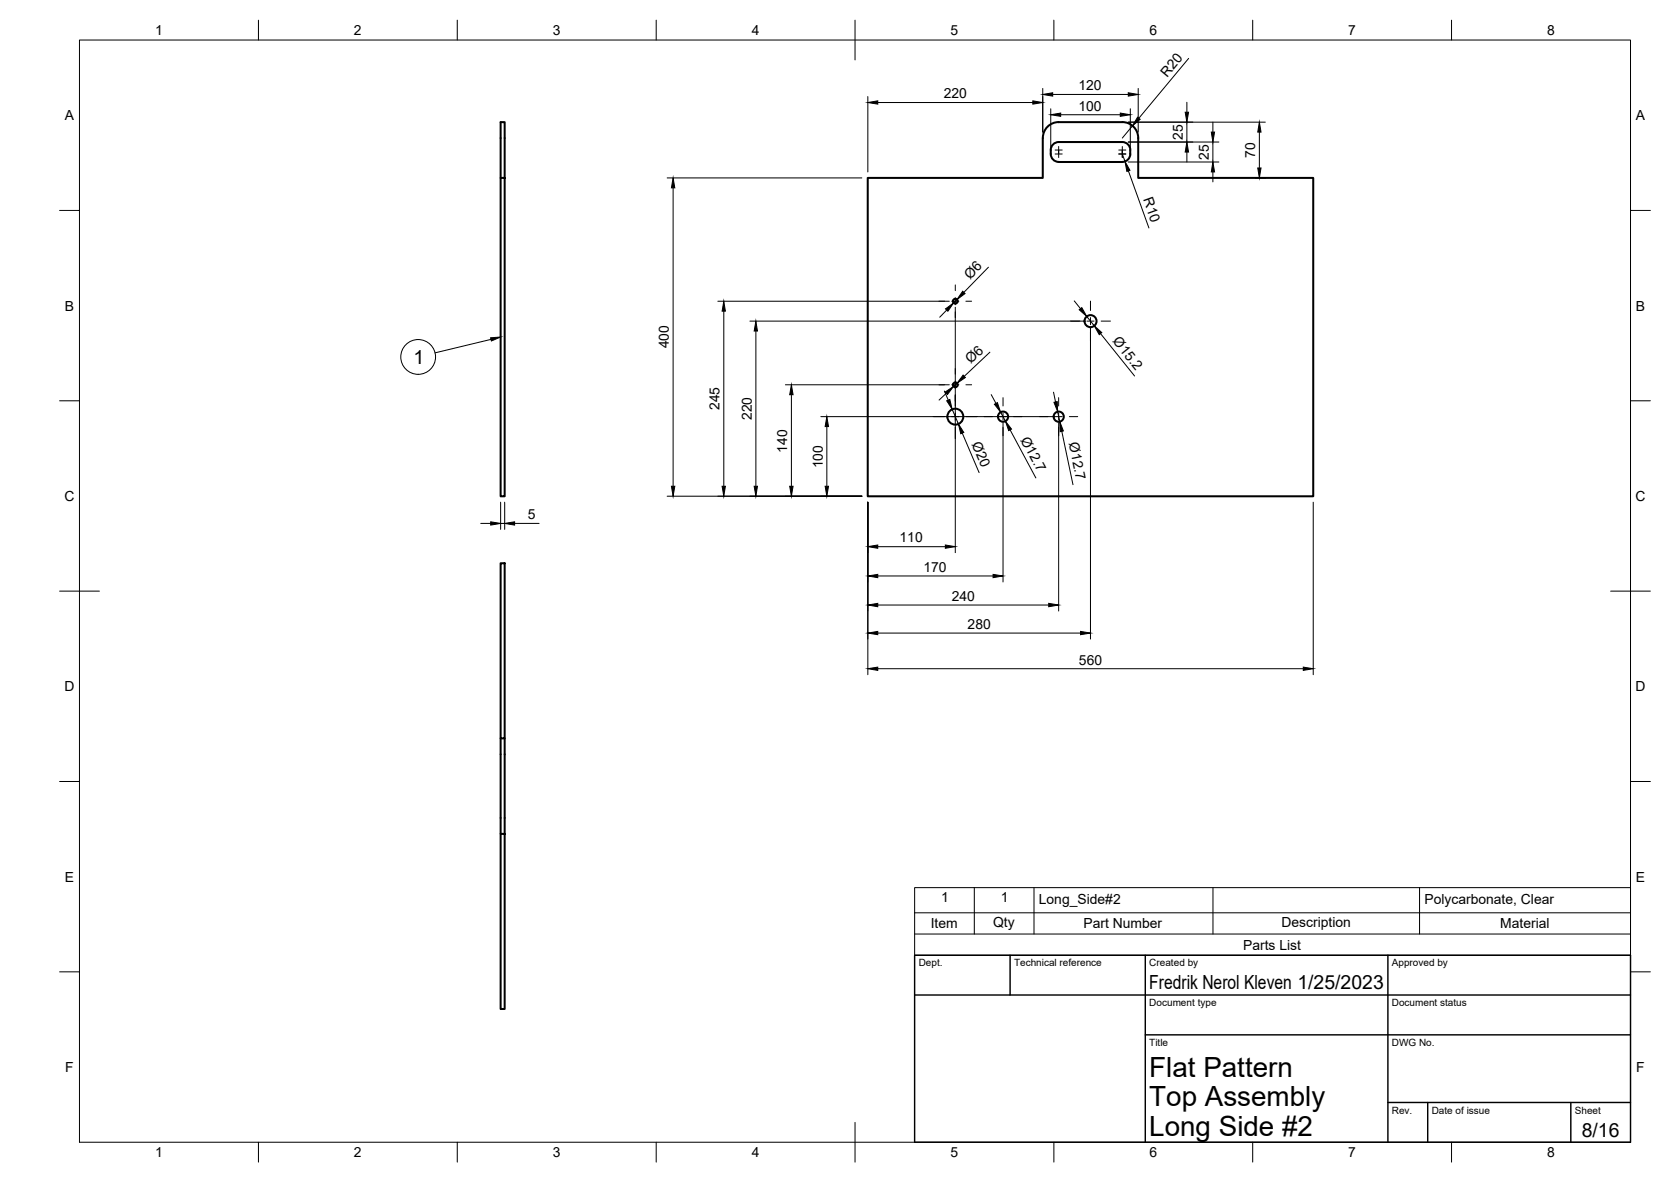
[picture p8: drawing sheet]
<svg xmlns="http://www.w3.org/2000/svg" width="420mm" height="297mm" viewBox="0 0 420 297" stroke-linecap="round" stroke-linejoin="round" font-family="sans-serif">
<!-- layer: Visible -->
<g fill="none" stroke="#000" stroke-width=".51">
<path d="M264.2 38.7a2 2 0 0 0 2 2M264.2 38.7a2.28 2.28 0 0 1 2-3h16a2.21 2.21 0 0 1 2 3M284.2 38.7a2 2 0 0 1-2 2M125.9 44.7h1v80h-1zM125.9 44.7v-14h1v14M218.2 44.7h44v-10a4 4 0 0 1 4-4h16a4 4 0 0 1 4 4v10h44v80h-112zM266.2 40.7h16M125.9 141.5h1v44.1h-1zM125.9 185.6v24M126.9 185.6v24M125.9 209.6h1v44h-1z"/>
<circle cx="240.2" cy="75.7" r=".6"/>
<circle cx="240.2" cy="96.7" r=".6"/>
<circle cx="274.2" cy="80.7" r="1.51"/>
<circle cx="240.2" cy="104.7" r="2"/>
<circle cx="252.2" cy="104.7" r="1.28"/>
<circle cx="266.2" cy="104.7" r="1.28"/>
</g>
<!-- layer: BORDER -->
<g fill="none" stroke="#000" stroke-width=".25">
<path d="M20 10.1h390v276.9h-390zM65 5.1v5M115 5.1v5M165 5.1v5M215 5.1v10M265 5.1v5M315 5.1v5M365 5.1v5M15 52.9h5M410 52.9h5M15 100.7h5M410 100.7h5"/>
<path d="M15 148.6h10M405 148.6h10M15 196.4h5M410 196.4h5M15 244.2h5M410 244.2h5M65 287v5M115 287v5M165 287v5M215 282.1v9.9M265 287v5M315 287v5"/>
<path d="M365 287v5"/>
</g>
<!-- layer: TITLEBLOCK -->
<path d="M230 240.1h180v46.9h-180zM230 250h180M254 240.1v9.9M288 240.1v46.9M349 240.1v46.9M288 260.1h122M349 277.1h61M359 277.1v9.9M395 277.1v9.9" fill="none" stroke="#000" stroke-width=".36"/>
<!-- layer: FD_Dimensions -->
<g fill="none" stroke="#000" stroke-width=".25">
<path d="M298.9 14.7l-12.5 15M218.2 24.3v18.9M220.7 25.8h39M262.2 22.2v11M264.2 27.3v9.9M264.7 23.7h19M266.7 28.8h15M282.2 38.7l.7 1.9M283.7 30.7h34.5M283.7 35.7h22.8M284.2 27.3v9.9M284.8 31.6l-2.6 3.1"/>
<path d="M286.2 22.2v11M298.4 25.7v2.5M298.4 30.7v5M298.4 38.2v2.5M305 30.7v2.5M305 35.7v5M316.7 33.2v9M167.7 44.7h49M169.2 47.2v75M283.7 40.7h22.8M283.7 42.9l5.2 14.4M305 43.2v2.5"/>
<path d="M315.6 44.7h2.6M180.5 75.7h58.2M182 78.2v44M238 77.9l-1.7 1.8M240.2 77.2v61.7M240.6 75.3l-.8 .8M248.5 67.1l-6.1 6.4M270.1 75.6l1.6 2M273.2 79.5l1.9 2.4M188.6 80.7h84.1M190.1 83.2v39M197.5 96.7h41.2"/>
<path d="M199 99.2v23M237.4 98.3l1 2.3M237.9 98.8l-1.8 1.7M240.6 96.3l-.8 .8M248.9 88.5l-6.5 6.1M249.2 99.2l1.2 2.2M264.9 98.6l.5 2.4M274.2 82.2v78.4M276.7 83.8l8.6 10.7M206.4 104.7h58.3M207.9 107.2v15M239.4 102.9l1.6 3.6"/>
<path d="M242 108.8l4.2 10M251.6 103.6l1.2 2.2M252.2 106.2v40M254 108l6.5 12.1M265.9 103.4l.6 2.5M266.2 106.2v47.4M267 108.4l2.8 13.4M120.9 131.5h2.5M125.9 126.2v6.8M125.9 131.5h1M126.9 126.2v6.8M129.4 131.5h6.2"/>
<path d="M167.7 124.7h49M218.2 126.2v43.4M220.7 137.4h17M330.2 126.2v43.4M220.7 144.7h29M220.7 152h43M220.7 159.1h51M220.7 168h107"/>
</g>
<g fill="#000" stroke="#000" stroke-width=".25">
<path d="M218.2 25.8l2.5-.5v.9zM259.7 25.3l2.5 .5-2.5 .4zM262.2 23.7l2.5-.4v.9zM264.2 28.8l2.5-.4v.8zM281.7 28.4l2.5 .4-2.5 .4zM283.7 23.3l2.5 .4-2.5 .5zM286 29.4l.7 .6-1.9 1.6zM298 28.2h.9l-.5 2.5zM298.4 35.7l.5 2.5h-.9zM304.6 33.2h.8l-.4 2.5zM316.7 30.7l.4 2.5h-.8zM169.2 44.7l.5 2.5h-.9z"/>
<path d="M282.9 40.6l1.2 2.2-.8 .3zM305 40.7l.4 2.5h-.8zM316.3 42.2h.8l-.4 2.5zM182 75.7l.4 2.5h-.8zM237.7 77.6l2.1-1.5-1.5 2.1zM242.1 73.2l.6 .6-2.1 1.5zM271.4 77.8l.6-.5 1.2 2.2zM190.1 80.7l.4 2.5h-.9zM199 96.7l.4 2.5h-.8zM237.7 98.5l2.1-1.4-1.6 2zM242.2 94.3l.5 .6-2.1 1.4zM275.1 81.9l1.9 1.7-.6 .5z"/>
<path d="M207.9 104.7l.4 2.5h-.8zM238 100.7l.8-.3 .6 2.5zM241 106.5l1.3 2.2-.7 .3zM250 101.6l.8-.4 .8 2.4zM252.8 105.8l1.5 2-.7 .4zM265 101.1l.8-.2 .1 2.5zM266.5 105.9l.9 2.4-.8 .2zM123.4 131.1l2.5 .4-2.5 .5zM126.9 131.5l2.5-.4v.9zM168.8 122.2h.9l-.5 2.5zM181.6 122.2h.8l-.4 2.5zM189.6 122.2h.9l-.4 2.5z"/>
<path d="M198.6 122.2h.8l-.4 2.5zM207.5 122.2h.8l-.4 2.5zM218.2 137.4l2.5-.4v.8zM237.7 137l2.5 .4-2.5 .4zM218.2 144.7l2.5-.4v.9zM218.2 152l2.5-.4v.9zM218.2 159.1l2.5-.4v.8zM249.7 144.3l2.5 .4-2.5 .5zM263.7 151.6l2.5 .4-2.5 .5zM271.7 158.7l2.5 .4-2.5 .4zM218.2 168l2.5-.4v.9zM327.7 167.6l2.5 .4-2.5 .5z"/>
</g>
<!-- layer: Smart Centers -->
<g fill="none" stroke="#000" stroke-width=".25">
<path d="M265.3 38.7h1.8M265.3 37.7h1.8M266.2 36.8v2.8M281.3 38.7h1.8M281.3 37.7h1.8M282.2 36.8v2.8M236.1 75.7h1.4M239.3 75.7h1.8M240.2 71.6v1.4M240.2 74.8v1.8M240.2 78.4v1.4M242.9 75.7h1.4"/>
<path d="M274.2 75.7v2.3M274.2 79.8v1.8M236.1 96.7h1.4M239.3 96.7h1.8M240.2 92.6v1.4M240.2 95.8v1.8M240.2 99.2v2.8M242.9 96.7h1.4M252.2 99.9v2.1M266.2 99.9v2.1M269.2 80.7h2.3M273.3 80.7h1.8"/>
<path d="M274.2 83.4v2.3M276.9 80.7h2.3M234.7 104.7h2.8M239.3 104.7h1.8M240.2 103.8v1.8M240.2 107.4v2.8M242.9 104.7h2.8M247.4 104.7h2.1M251.3 104.7h1.8M252.2 103.8v1.8M252.2 107.4v2.1M254.9 104.7h2.1"/>
<path d="M261.4 104.7h2.1M265.3 104.7h1.8M266.2 103.8v1.8M266.2 107.4v2.1M268.9 104.7h2.1"/>
</g>
<!-- layer: Parts Lists -->
<path d="M230 223.1h180v17h-180zM230 234.7h180M230 229.4h180M245 223.1v11.6M260 223.1v11.6M305 223.1v11.6M356.9 223.1v11.6" fill="none" stroke="#000" stroke-width=".25"/>
<!-- layer: Balloons -->
<g fill="none" stroke="#000" stroke-width=".25">
<path d="M123.5 85.3l-14.1 3.4"/>
<circle cx="105.1" cy="89.7" r="4.4"/>
</g>
<path d="M123.4 84.9l2.5-.2-2.4 1z" fill="#000" stroke="#000" stroke-width=".25"/>
<g font-size="7">
<text x="289" y="270.6">Flat Pattern</text>
<text x="289" y="278.1">Top Assembly</text>
<text x="289" y="285.5">Long Side #2</text>
</g>
<g font-size="4.9">
<text x="104" y="91.5">1</text>
<text x="289" y="248.5">Fredrik Nerol Kleven 1/25/2023</text>
<text x="397.7" y="285.7">8/16</text>
</g>
<g font-size="3.5">
<text x="39" y="8.8">1</text>
<text x="89" y="8.8">2</text>
<text x="139" y="8.8">3</text>
<text x="189" y="8.8">4</text>
<text x="239" y="8.8">5</text>
<text x="289" y="8.8">6</text>
<text x="339" y="8.8">7</text>
<text x="389" y="8.8">8</text>
<text x="271.2" y="22.7">120</text>
<text x="293.4" y="19.6" transform="rotate(-50 293.4 19.6)">R20</text>
<text x="237.3" y="24.7">220</text>
<text x="271.2" y="27.8">100</text>
<text x="16.3" y="30.2">A</text>
<text x="297.4" y="35.1" transform="rotate(-90 297.4 35.1)">25</text>
<text x="411.3" y="30.2">A</text>
<text x="303.9" y="40.1" transform="rotate(-90 303.9 40.1)">25</text>
<text x="315.6" y="39.7" transform="rotate(-90 315.6 39.7)">70</text>
<text x="287.4" y="50.1" transform="rotate(70 287.4 50.1)">R10</text>
<text x="243.9" y="70.3" transform="rotate(-46 243.9 70.3)">Ø6</text>
<text x="16.3" y="78">B</text>
<text x="411.3" y="78">B</text>
<text x="168.2" y="87.6" transform="rotate(-90 168.2 87.6)">400</text>
<text x="279.7" y="85.8" transform="rotate(51 279.7 85.8)">Ø15.2</text>
<text x="244.1" y="91.5" transform="rotate(-43 244.1 91.5)">Ø6</text>
<text x="180.9" y="103.1" transform="rotate(-90 180.9 103.1)">245</text>
<text x="189" y="105.6" transform="rotate(-90 189 105.6)">220</text>
<text x="198" y="113.7" transform="rotate(-90 198 113.7)">140</text>
<text x="244.3" y="111.5" transform="rotate(67 244.3 111.5)">Ø20</text>
<text x="256.5" y="110.5" transform="rotate(62 256.5 110.5)">Ø12.7</text>
<text x="268.7" y="111.4" transform="rotate(78 268.7 111.4)">Ø12.7</text>
<text x="206.9" y="117.7" transform="rotate(-90 206.9 117.7)">100</text>
<text x="16.2" y="125.9">C</text>
<text x="411.2" y="125.9">C</text>
<text x="132.7" y="130.5">5</text>
<text x="226.2" y="136.3">110</text>
<text x="232.2" y="143.7">170</text>
<text x="239.3" y="151">240</text>
<text x="243.3" y="158">280</text>
<text x="271.3" y="167">560</text>
<text x="16.2" y="173.7">D</text>
<text x="411.2" y="173.7">D</text>
<text x="16.3" y="221.6">E</text>
<text x="411.3" y="221.6">E</text>
<text x="236.6" y="226.6">1</text>
<text x="251.7" y="226.6">1</text>
<text x="261.2" y="227.1">Long_Side#2</text>
<text x="358.2" y="227.1">Polycarbonate, Clear</text>
<text x="234" y="233.3">Item</text>
<text x="249.7" y="232.9">Qty</text>
<text x="272.4" y="233.3">Part Number</text>
<text x="322.2" y="232.9">Description</text>
<text x="377.2" y="233.3">Material</text>
<text x="312.6" y="238.6">Parts List</text>
<text x="16.4" y="269.4">F</text>
<text x="411.4" y="269.4">F</text>
<text x="39" y="290.8">1</text>
<text x="89" y="290.8">2</text>
<text x="139" y="290.8">3</text>
<text x="189" y="290.8">4</text>
<text x="239" y="290.8">5</text>
<text x="289" y="290.8">6</text>
<text x="339" y="290.8">7</text>
<text x="389" y="290.8">8</text>
</g>
<g font-size="2.5">
<text x="231" y="242.9">Dept.</text>
<text x="255" y="242.9">Technical reference</text>
<text x="289" y="242.9">Created by</text>
<text x="350" y="242.9">Approved by</text>
<text x="289" y="252.8">Document type</text>
<text x="350" y="252.8">Document status</text>
<text x="289" y="262.9">Title</text>
<text x="350" y="262.9">DWG No.</text>
<text x="350" y="279.9">Rev.</text>
<text x="360" y="279.9">Date of issue</text>
<text x="396" y="279.9">Sheet</text>
</g>
</svg>
